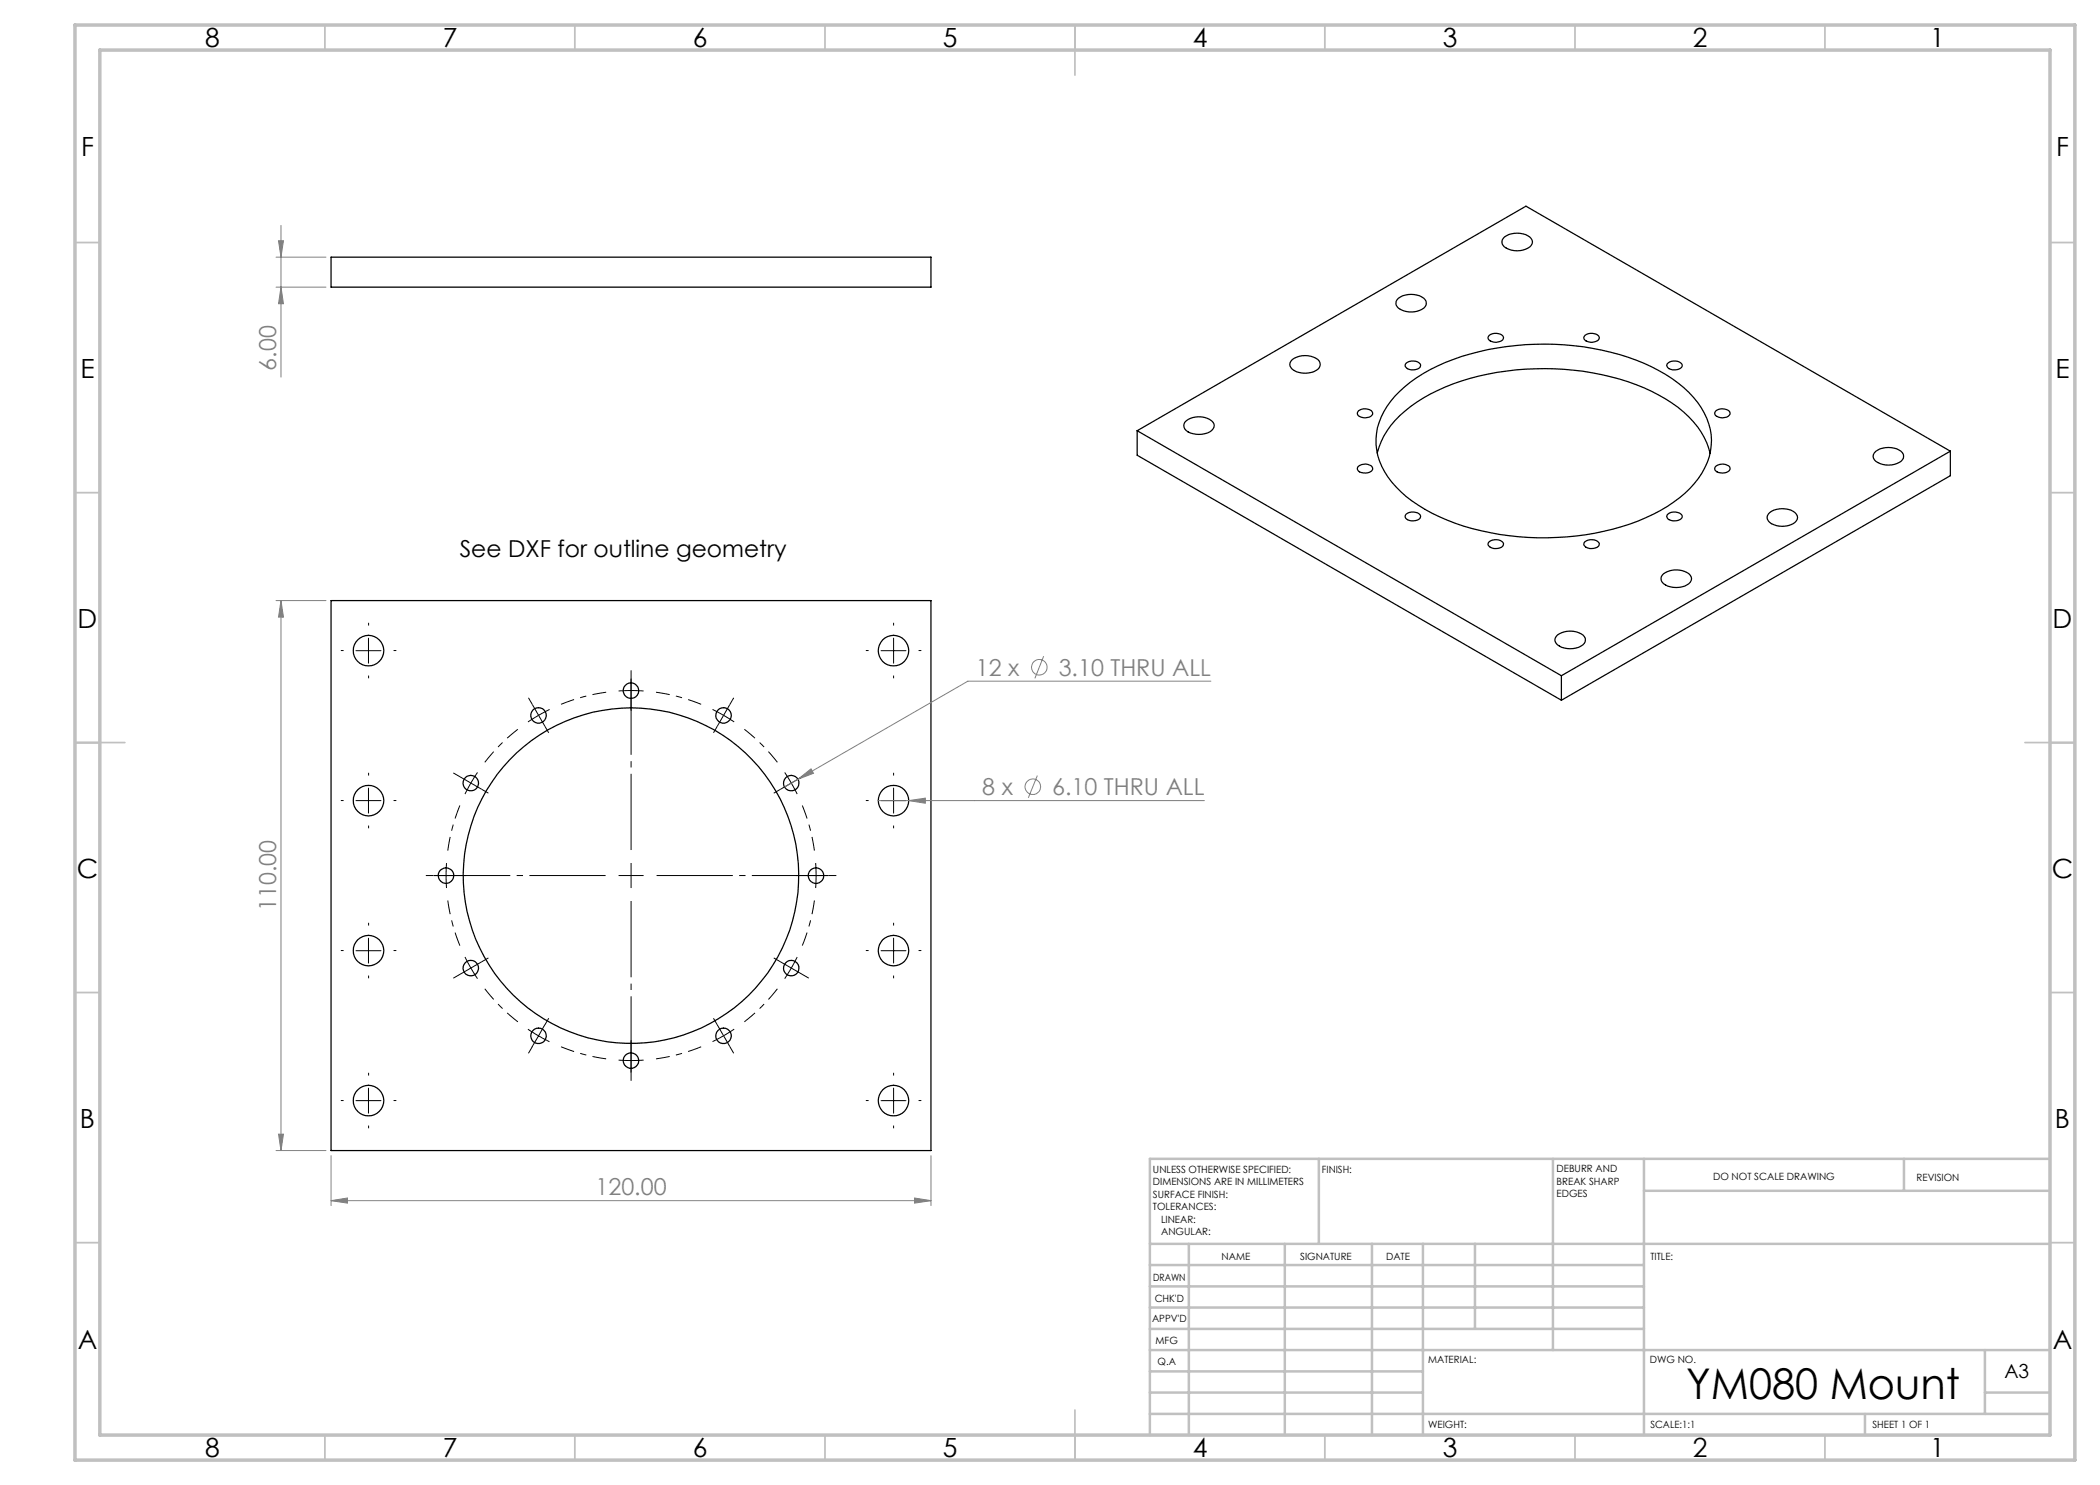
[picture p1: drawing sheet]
<svg xmlns="http://www.w3.org/2000/svg" width="420mm" height="297mm" viewBox="0 0 420 297" stroke-linecap="round" stroke-linejoin="round" font-family="sans-serif">
<g fill="none" stroke="#000" stroke-width=".25">
<path d="M66.2 51.4h120v6h-120zM279.7 59.7a4.3 4.3 0 0 1 5.3 .3 1.25 1.25 0 0 1-.6 1.9 4.3 4.3 0 0 1-5-.6 1.21 1.21 0 0 1 .3-1.6zM300.9 47.4a4.3 4.3 0 0 1 5.3 .3 1.25 1.25 0 0 1-.6 1.9 4.3 4.3 0 0 1-5-.5 1.21 1.21 0 0 1 .3-1.7zM258.5 71.9a4.3 4.3 0 0 1 5.3 .3 1.31 1.31 0 0 1-.6 1.9 4.3 4.3 0 0 1-5-.5 1.12 1.12 0 0 1 .3-1.7zM279 79.2a32.9 32.9 0 0 1 16.8-8.9 54.5 54.5 0 0 1 33 2.4 25.2 25.2 0 0 1 11.4 8.8 12.2 12.2 0 0 1-1.3 15.2 31.7 31.7 0 0 1-16.3 9.1 54.7 54.7 0 0 1-33.1-1.8 25.2 25.2 0 0 1-12.6-9.6 12 12 0 0 1 1.3-14.2zM281.3 72.6a2.08 2.08 0 0 1 2.8 .4 1.23 1.23 0 0 1-1.5 1 1.34 1.34 0 0 1-1.6-.9zM297.9 67.1a2.04 2.04 0 0 1 2.8 .4 1.29 1.29 0 0 1-1.5 1l-.4-.1a.97 .97 0 0 1-1.1-1.1zM317 67.1a2.04 2.04 0 0 1 2.9 .4 1.29 1.29 0 0 1-1.5 1l-.4-.1a.97 .97 0 0 1-1.2-1.1zM333.4 72.8a2 2 0 0 1 3 .2 1.22 1.22 0 0 1-1.4 1 1.18 1.18 0 0 1-1.6-1.2zM227.4 86.1l84.9 49M227.4 86.1l77.8-44.9 84.9 49M227.4 86.1v4.9l84.9 49"/>
<path d="M237 84.5a4.2 4.2 0 0 1 5.6 0 1.29 1.29 0 0 1-.7 1.9 4.4 4.4 0 0 1-4.9-.6 1.17 1.17 0 0 1 0-1.3zM271.7 82.2a2.16 2.16 0 0 1 2.7 .1 .86 .86 0 0 1-.9 1.2h-.9a1.17 1.17 0 0 1-1.1-.9zM271.7 93.2a2.1 2.1 0 0 1 2.7 .2 .88 .88 0 0 1-.9 1.2h-.5a1.14 1.14 0 0 1-1.5-1.2zM275.4 90.6a16.5 16.5 0 0 1 6.8-9.3 40.6 40.6 0 0 1 19.1-7.1 52.4 52.4 0 0 1 29 4.1 22.4 22.4 0 0 1 10.5 9.2l.5 1 .7 2.1M343.2 93.2a2.16 2.16 0 0 1 2.7 .2 .92 .92 0 0 1-1 1.2h-.4a1.34 1.34 0 0 1-1.6-.9zM343.2 82.2a2.22 2.22 0 0 1 2.7 .1 .9 .9 0 0 1-1 1.2l-1.2-.1a.73 .73 0 0 1-.7-.4 .73 .73 0 0 1 .2-.8zM375.1 90.3a4.3 4.3 0 0 1 5.4 .3 1.25 1.25 0 0 1-.7 1.9 4.3 4.3 0 0 1-4.9-.6 1.12 1.12 0 0 1 .2-1.6zM390.1 90.2l-77.8 44.9M390.1 90.2v4.9l-77.8 44.9M281.3 102.8a2.05 2.05 0 0 1 2.8 .4 1.25 1.25 0 0 1-1.5 1h-.4a.98 .98 0 0 1-1.1-1.2zM297.9 108.3a2.07 2.07 0 0 1 2.8 .4 1.22 1.22 0 0 1-1.5 1 1.35 1.35 0 0 1-1.6-.9zM317 108.3a2.07 2.07 0 0 1 2.9 .4 1.22 1.22 0 0 1-1.5 1 1.35 1.35 0 0 1-1.6-.9z"/>
<path d="M332.7 114.8a4.3 4.3 0 0 1 5.4 .3 1.25 1.25 0 0 1-.7 1.9 4.3 4.3 0 0 1-5-.6 1.21 1.21 0 0 1 .3-1.6zM333.4 103a1.97 1.97 0 0 1 3 .2 1.24 1.24 0 0 1-1.4 1h-.5a.98 .98 0 0 1-1.1-1.2zM353.9 102.5a4.3 4.3 0 0 1 5.4 .3 1.39 1.39 0 0 1-1.1 2.1 4.3 4.3 0 0 1-4.5-.7 1.12 1.12 0 0 1 .2-1.7zM66.2 120.1h120v110h-120zM311.5 127a4.3 4.3 0 0 1 5.4 .3 1.25 1.25 0 0 1-.7 1.9 4.3 4.3 0 0 1-5-.5 1.12 1.12 0 0 1 .3-1.7zM312.3 135.1v4.9"/>
<circle cx="73.7" cy="130.1" r="3.1"/>
<circle cx="126.2" cy="138.1" r="1.55"/>
<circle cx="178.7" cy="130.1" r="3"/>
<circle cx="94.2" cy="156.6" r="1.55"/>
<circle cx="107.7" cy="143.1" r="1.55"/>
<circle cx="144.7" cy="143.1" r="1.55"/>
<circle cx="158.3" cy="156.6" r="1.55"/>
<circle cx="73.7" cy="160.1" r="3"/>
<circle cx="89.2" cy="175.1" r="1.55"/>
<circle cx="126.2" cy="175.1" r="33.5"/>
<circle cx="163.2" cy="175.1" r="1.56"/>
<circle cx="178.7" cy="160.1" r="3"/>
<circle cx="73.7" cy="190.1" r="3.1"/>
<circle cx="94.1" cy="193.6" r="1.54"/>
<circle cx="158.2" cy="193.6" r="1.54"/>
<circle cx="178.7" cy="190.1" r="3"/>
<circle cx="107.7" cy="207.2" r="1.54"/>
<circle cx="126.2" cy="212.1" r="1.56"/>
<circle cx="144.7" cy="207.2" r="1.54"/>
<circle cx="73.7" cy="220.1" r="3.1"/>
<circle cx="178.7" cy="220.1" r="3"/>
</g>
<g fill="none" stroke="#808080" stroke-width=".2">
<path d="M55.2 51.4h10M55.2 57.4h10M55.7 48.2h1l-.5 3.2zM56.2 57.4l.5 3.3h-1zM56.2 45.1v30.3M55.2 120.1h10M56.2 120.1l.5 3.3h-1zM56.2 120.1v110M208.7 131.2l-1.7 4.5M242.2 136.2h-48.6l-34 19.7M159.6 155.9l2.6-2.1 .5 .9zM159.6 155.9l-2.7 1.5"/>
<path d="M207.5 155.1l-1.8 4.5M175.6 160.1h65.3M181.8 160.1l3.3-.5v1.1zM55.2 230.1h10M55.7 226.8h1l-.5 3.3zM66.2 231.1v10M182.9 239.6l3.3 .5-3.3 .5zM186.2 231.1v10M66.2 240.1l3.3-.5v1zM66.2 240.1h120"/>
<circle cx="207.9" cy="133.5" r="1.56"/>
<circle cx="206.6" cy="157.3" r="1.56"/>
</g>
<g fill="none" stroke="#000" stroke-width=".2" stroke-dasharray="15.2 1.3 1.3 1.3" stroke-linecap="butt">
<path d="M68.7 130.1h-.5M73.7 125.1v-.5M73.7 135.1v.6M78.7 130.1h.6M126.2 138.1l-2.5 .1M126.2 138.1l2.5 .1M126.2 138.1v-2.5M126.2 138.1v2.5M126.2 135.6v-1.5M173.7 130.1h-.5M178.7 125.1v-.5M178.7 135.1v.6"/>
<path d="M183.7 130.1h.6M73.7 155.1v-.5M92 155.4l-1.3-.8M94.2 156.6l-1.2 2.2M94.2 156.6l1.3-2.1M94.2 156.6l-2.2-1.2M94.2 156.6l2.1 1.3M96.3 157.9l1.4 .7M106.5 140.9l-.8-1.3M107.7 143.1l-2.1 1.3M107.7 143.1l2.2-1.2M107.7 143.1l-1.2-2.2"/>
<path d="M107.7 143.1l1.3 2.1M109 145.2l.7 1.4M126.2 140.6v1.6M143.5 145.2l-.8 1.4M144.7 143.1l-2.2-1.2M144.7 143.1l2.1 1.3M144.7 143.1l1.3-2.2M144.7 143.1l-1.2 2.1M146 140.9l.7-1.3M156.1 157.9l-1.3 .7M158.3 156.6l-1.4-2.1M158.3 156.6l1.1 2.2"/>
<path d="M158.3 156.6l2.1-1.2M158.3 156.6l-2.2 1.3M160.4 155.4l1.4-.8M178.7 155.1v-.5M68.7 160.1h-.5M73.7 165.1v.6M78.7 160.1h.6M86.7 175.1h-1.5M89.2 175.1l.1 2.5M89.2 175.1l.1-2.5M89.2 175.1h-2.5M89.2 175.1h2.5"/>
<path d="M91.7 175.1h1.6M126.2 175.1v-2.5M126.2 175.1h-2.5M126.2 175.1v2.5M126.2 175.1h2.5M160.7 175.1h-1.5M163.2 175.1l-.1-2.5M163.2 175.1l-.1 2.5M163.2 175.1h2.5M163.2 175.1h-2.5M165.7 175.1h1.6M173.7 160.1h-.5"/>
<path d="M178.7 165.1v.6M183.7 160.1h.6M68.7 190.1h-.5M73.7 185.1v-.5M73.7 195.1v.6M78.7 190.1h.6M92 194.9l-1.3 .7M94.2 193.6l1.3 2.1M94.2 193.6l-1.2-2.2M94.2 193.6l-2.2 1.3M94.2 193.6l2.1-1.2M96.3 192.4l1.4-.8"/>
<path d="M156.1 192.4l-1.3-.8M158.3 193.6l1.1-2.2M158.3 193.6l-1.4 2.1M158.3 193.6l2.1 1.3M158.3 193.6l-2.2-1.2M160.4 194.9l1.4 .7M173.7 190.1h-.5M178.7 185.1v-.5M178.7 195.1v.6M183.7 190.1h.6M73.7 215.1v-.5M106.5 209.3l-.8 1.4"/>
<path d="M109 205l.7-1.4M126.2 212.1l2.5-.1M126.2 212.1l-2.5-.1M126.2 212.1v2.5M126.2 212.1v-2.5M126.2 214.6v1.6M126.2 209.6v-1.5M143.5 205l-.8-1.4M144.7 207.2l2.1-1.4M144.7 207.2l-2.2 1.1M144.7 207.2l1.3 2.1M144.7 207.2l-1.2-2.2"/>
<path d="M146 209.3l.7 1.4M178.7 215.1v-.5M68.7 220.1h-.5M73.7 225.1v.6M78.7 220.1h.6M173.7 220.1h-.5M178.7 225.1v.6M183.7 220.1h.6"/>
</g>
<path d="M121.2 138.4a37 37 0 0 0-9 2.5M103.6 145.9a37 37 0 0 0-6.6 6.6M140.2 140.9a37 37 0 0 0-9-2.5M155.5 152.5a37 37 0 0 0-6.6-6.6M92 161.1a37 37 0 0 0-2.4 9M162.9 170.1a37 37 0 0 0-2.4-9M89.6 180.1a37 37 0 0 0 2.4 9M97 197.8a37 37 0 0 0 6.6 6.6M160.5 189.1a37 37 0 0 0 2.4-9M112.2 209.4a37 37 0 0 0 9 2.4M131.2 211.8a37 37 0 0 0 9-2.4M148.9 204.4a37 37 0 0 0 6.6-6.6" fill="none" stroke="#000" stroke-width=".2" stroke-dasharray="15.2 1.3 1.3 1.3" stroke-dashoffset="12.5" stroke-linecap="butt"/>
<g fill="none" stroke="#000" stroke-width=".2">
<path d="M71.2 130.1h5M73.7 127.6v5M176.2 130.1h5M178.7 127.6v5M73.7 157.6v5M178.7 157.6v5M71.2 160.1h5M176.2 160.1h5M71.2 190.1h5M73.7 187.6v5M176.2 190.1h5M178.7 187.6v5"/>
<path d="M73.7 217.6v5M105.6 205.8l2.1 1.4M107.7 207.2l2.2 1.1M107.7 207.2l-1.3 2.1M108.9 205l-1.2 2.2M178.7 217.6v5M71.2 220.1h5M176.2 220.1h5"/>
</g>
<path d="M121.2 175.1h-34.5M126.2 170.1v-34.5M131.2 175.1h34.5M126.2 180.1v34.5" fill="none" stroke="#000" stroke-width=".2" stroke-dasharray="15.2 1.3 1.3 1.3" stroke-dashoffset="-.1" stroke-linecap="butt"/>
<g fill="none" stroke="#c0c0c0" stroke-width=".35">
<path d="M65 5v5M115 5v5M165 5v5M215 5v10M265 5v5M315 5v5M365 5v5M15 48.5h5M410 48.5h5M15 98.5h5M410 98.5h5M15 148.5h10"/>
<path d="M405 148.5h10M15 198.5h5M410 198.5h5M15 248.5h5M410 248.5h5M65 287v5M115 287v5M165 287v5M215 282v10M265 287v5M315 287v5M365 287v5"/>
</g>
<g fill="none" stroke="#c0c0c0" stroke-width=".5">
<path d="M263.8 231.8v17M310.6 231.8v38.2M328.8 231.8v55.2M328.8 238.2h81.2M380.8 231.8v6.4M410 231.8h-180v55.2M230 248.8h180M230 257.3h98.8M230 253h98.8M237.8 248.8v38.2M257 248.8v38.2M274.4 248.8v38.2"/>
<path d="M284.6 248.8v38.2M295 248.8v17M230 265.8h98.8M230 261.5h98.8M230 278.5h54.6M230 274.3h54.6M230 270h180M397 278.5h13M397 270v12.8M230 282.8h180M373 282.8v4.2"/>
</g>
<path d="M15 5h400v287h-400zM20 10h390v277h-390z" fill="none" stroke="#c0c0c0" stroke-width=".7"/>
<g fill="#808080">
<path d="M182.9 239.6l3.3 .5-3.3 .5zM66.2 240.1l3.3-.5v1z"/>
<path d="M181.8 160.1l3.3 .6v-1.1zM159.6 155.9l3.1-1.2-.5-.9z"/>
<path d="M55.7 226.8h1l-.5 3.3zM56.2 120.1l.5 3.3h-1z"/>
<path d="M55.7 48.2h1l-.5 3.2zM56.2 57.4l.5 3.3h-1z"/>
</g>
<text font-size="8.5" x="337.3" y="279.7">YM080 Mount</text>
<g font-size="5.3">
<text x="41" y="9.5">8</text>
<text x="88.5" y="9.5">7</text>
<text x="138.5" y="9.5">6</text>
<text x="188.5" y="9.5">5</text>
<text x="238.5" y="9.5">4</text>
<text x="288.5" y="9.5">3</text>
<text x="338.5" y="9.5">2</text>
<text x="386" y="9.5">1</text>
<text x="16.2" y="31.3">F</text>
<text x="411.2" y="31.3">F</text>
<text x="16.1" y="75.5">E</text>
<text x="411.1" y="75.5">E</text>
<text x="15.5" y="125.5">D</text>
<text x="410.5" y="125.5">D</text>
<text x="15.4" y="175.5">C</text>
<text x="410.4" y="175.5">C</text>
<text x="16" y="225.5">B</text>
<text x="411" y="225.5">B</text>
<text x="15.5" y="269.8">A</text>
<text x="410.5" y="269.8">A</text>
<text x="41" y="291.5">8</text>
<text x="88.5" y="291.5">7</text>
<text x="138.5" y="291.5">6</text>
<text x="188.5" y="291.5">5</text>
<text x="238.5" y="291.5">4</text>
<text x="288.5" y="291.5">3</text>
<text x="338.5" y="291.5">2</text>
<text x="386" y="291.5">1</text>
</g>
<g font-size="4.7" fill="#808080">
<text x="55.2" y="74.1" transform="rotate(-90 55.2 74.1)">6.00</text>
<text x="195.2" y="135.2">12 x</text>
<text x="211.7" y="135.2">3.10 THRU ALL</text>
<text x="196.5" y="159">8 x</text>
<text x="210.4" y="159">6.10 THRU ALL</text>
<text x="55.2" y="182.2" transform="rotate(-90 55.2 182.2)">110.00</text>
<text x="119.1" y="239.1">120.00</text>
</g>
<text font-size="4.7" x="91.9" y="111.4">See DXF for outline geometry</text>
<text font-size="3.9" x="400.9" y="275.5">A3</text>
<g font-size="2">
<text x="230.6" y="234.6">UNLESS OTHERWISE SPECIFIED:</text>
<text x="230.6" y="237.1">DIMENSIONS ARE IN MILLIMETERS</text>
<text x="230.6" y="239.6">SURFACE FINISH:</text>
<text x="264.4" y="234.6">FINISH:</text>
<text x="311.3" y="234.5">DEBURR AND</text>
<text x="311.3" y="237">BREAK SHARP</text>
<text x="311.3" y="239.5">EDGES</text>
<text x="342.6" y="236">DO NOT SCALE DRAWING</text>
<text x="383.3" y="236.2">REVISION</text>
<text x="230.6" y="242.1">TOLERANCES:</text>
<text x="232.2" y="244.6">LINEAR:</text>
<text x="232.2" y="247.1">ANGULAR:</text>
<text x="244.3" y="252">NAME</text>
<text x="260" y="251.9">SIGNATURE</text>
<text x="277.2" y="251.9">DATE</text>
<text x="330.1" y="251.9">TITLE:</text>
<text x="230.6" y="256.1">DRAWN</text>
<text x="230.9" y="260.3">CHK'D</text>
<text x="230.4" y="264.4">APPV'D</text>
<text x="231.1" y="268.8">MFG</text>
<text x="231.5" y="273">Q.A</text>
<text x="285.6" y="272.5">MATERIAL:</text>
<text x="330" y="272.5">DWG NO.</text>
<text x="285.6" y="285.5">WEIGHT:</text>
<text x="330.1" y="285.6">SCALE:1:1</text>
<text x="374.5" y="285.6">SHEET 1 OF 1</text>
</g>
</svg>
